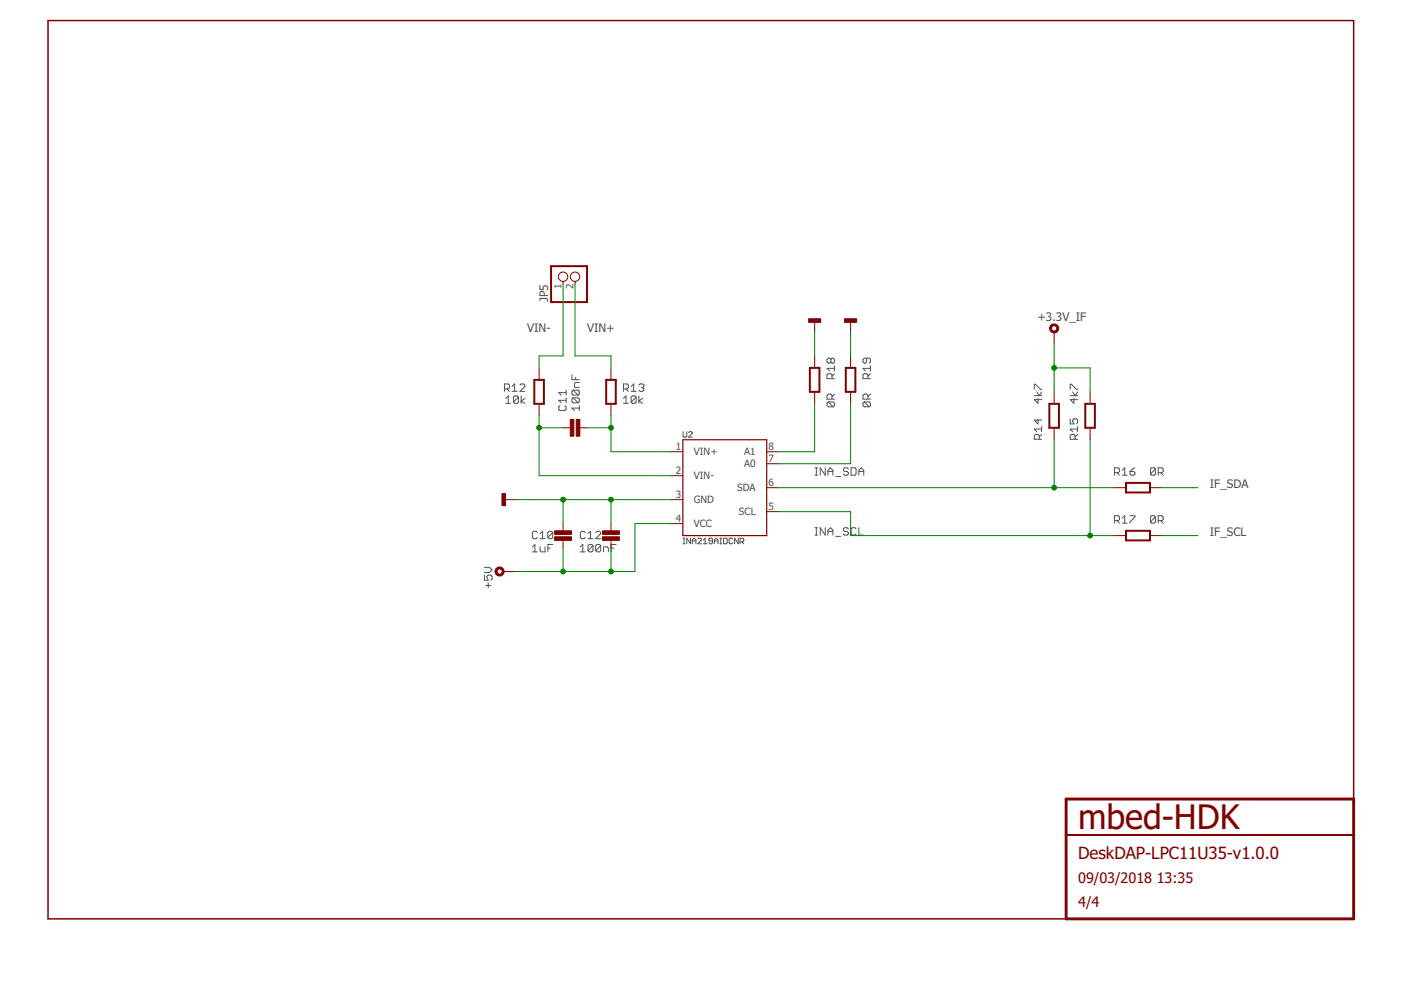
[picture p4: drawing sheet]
<svg xmlns="http://www.w3.org/2000/svg" width="297mm" height="210mm" viewBox="0 0 297 210" stroke-linecap="round" stroke-linejoin="round" font-family="sans-serif">
<g fill="none" stroke="#505050" stroke-width=".21">
<path d="M121.3 79.5v1h1.5M122 80v.5M176.1 76.2l-.2-.3h-.3l-.3 .3v.5l.3 .3h.3l.2-.3M176.1 76.2l.3-.3h.3l.2 .3v.5l-.2 .3h-.3l-.3-.3M176.1 76.2v.5M176.9 77.6v1M176.9 79.2l-.5 .6M176.9 78.1h-1.6l.6 .5M183.7 75.9v.8l-.2 .3h-.3l-.2-.3v-.5l.2-.3h1.1l.3 .3v.5l-.3 .3M184.6 77.6v1M184.6 78.1h-1.6l.5 .5M184.6 79.2l-.6 .6"/>
<path d="M107 82.5h.7l.3-.3v-.5l-.3-.3h-.7v1.6M107.2 85.5h1.1M107.2 84.5l.6-.6v1.6M107.5 82.5l.5 .5M108.6 83h1M108.6 81.9l.5-.5v1.6M109.9 84.2v1.1l-.3 .2h-.5l-.2-.2M109.9 84.2l-.3-.3h-.5l-.2 .3v1.1M109.9 84.2l-1 1.1M110.2 81.7l.3-.3h.5l.3 .3v.2l-1.1 1.1h1.1M110.5 83.9v1.6M111.3 84.5l-.8 .5 .8 .5"/>
<path d="M118.7 86l-.2 .3v.5l.2 .2h1.1l.2-.2v-.5l-.2-.3M120 82.7v1.1M120 84.3v1.1M120 84.9h-1.5l.5 .5M120 83.2h-1.5l.5 .6M121.5 82.7h1.1l.2 .3v.5l-.2 .3M121.5 84.3h1.1l.2 .3v.6l-.2 .2M121.5 84.3l-.2 .3v.6l.2 .2h1.1M121.5 82.7l-.2 .3v.5l.2 .3h1.1M121.5 84.3l1.1 1.1M121.5 82.7l1.1 1.1M122.8 86.5h-1.5l.5 .5"/>
<path d="M122.8 86v1M122.8 81.1h-.8l-.2 .2v.8h1M132.2 84.5l.5-.6v1.6M132.2 85.5h1M132.2 82.5h.8l.2-.3v-.5l-.2-.3h-.8v1.6M132.7 82.5l.5 .5M133.8 81.9l.5-.5v1.6M133.8 83h1.1M134.9 84.2v1.1l-.3 .2h-.5l-.3-.2M134.9 84.2l-.3-.3h-.5l-.3 .3v1.1M134.9 84.2l-1.1 1.1M135.4 83.9v1.6"/>
<path d="M135.4 81.7l.3-.3h.5l.3 .3v.2l-.3 .3M136 82.2h.2M136.2 84.5l-.8 .5 .8 .5M136.2 82.2l.3 .3v.2l-.3 .3h-.5l-.3-.3M144.8 91.5v1l.2 .2h.4l.2-.2v-1M146 91.7l.2-.2h.4l.2 .2v.2l-.8 .8h.8M172.8 99.2h.5M173.1 99.2v1.6M175 99.2v1.6l-1.1-1.6v1.6M175.5 100h1.1M175.6 85.2l-.3 .3v.5l.3 .3h1.1M175.6 85.2h1.1l.2 .3v.5l-.2 .3"/>
<path d="M175.6 85.2l1.1 1.1M176.4 80.3v-.8l-.3-.3h-.5l-.3 .3v.8h1.6M176.4 84.6v-.8l-.3-.2h-.5l-.3 .2v.8h1.6M176.9 83.6l-.5 .5M179.9 99.4l-.3-.2h-.5l-.3 .2v.3l.3 .3h.5l.3 .2v.3l-.3 .3h-.5l-.3-.3M180.4 99.2h.9l.2 .2v1.1l-.2 .3h-.9zM182.1 100h1M183.2 85.2l-.2 .3v.5l.2 .3h1.1M183.2 85.2h1.1l.3 .3v.5l-.3 .3M183.2 85.2l1.1 1.1M184 84.6v-.8l-.3-.2h-.5l-.2 .2v.8h1.6M184 80.3v-.8l-.3-.3h-.5l-.2 .3v.8h1.6"/>
<path d="M184.6 83.6l-.6 .5M219.3 83.9h1.6M219.3 82.5v-1h.2l1.1 1h.3M219.8 83.1l.5 .8 .6-.8M220.1 84.5v1l-.8-.8h1.6M220.1 88.8v1.1l-.8-.8h1.6M220.3 93.1v-.7l-.2-.3h-.6l-.2 .3v.7h1.6M220.9 92.1l-.6 .5M220.9 91h-1.6l.5 .5M220.9 90.4v1.1M226.9 83.9h1.6M226.9 82.5v-1h.3l1 1h.3"/>
<path d="M226.9 88.8v1.1h.8l-.3-.6v-.2l.3-.3h.5l.3 .3v.5l-.3 .3M227.4 83.1l.5 .8 .6-.8M227.7 84.5v1l-.8-.8h1.6M227.9 93.1v-.7l-.2-.3h-.5l-.3 .3v.7h1.6M228.5 91h-1.6l.5 .5M228.5 92.1l-.6 .5M228.5 90.4v1.1M237.9 99.7l.6-.5v1.6M239.6 100h.8l.2 .2v.3l-.2 .3h-.6l-.2-.3zM240.6 99.2l-.5 .2-.5 .6M245 99.4l-.3-.2h-.5l-.3 .2v1.1M245 99.4v1.1l-.3 .3h-.5l-.3-.3"/>
<path d="M245 99.4l-1.1 1.1M112.9 117h1M112.9 116l.5-.6v1.6M113.9 112.9l-.2-.3h-.6l-.2 .3v1.1l.2 .2h.6l.2-.2M114.5 116v.8l.3 .2h.8v-1M114.5 114.2h1.1M114.5 113.2l.5-.6v1.6M116.2 116.2h.5M117.2 115.4h-1v1.6M117.2 112.9l-.3-.3h-.5l-.2 .3v1.1M117.2 112.9v1.1l-.3 .2h-.5l-.2-.2M117.2 112.9l-1 1.1"/>
<path d="M123 116l.6-.6v1.6M123 117h1.1M124.1 112.9l-.3-.3h-.5l-.3 .3v1.1l.3 .2h.5l.3-.2M124.7 114.2h1M124.7 113.2l.5-.6v1.6M125.7 115.7v1.1l-.2 .2h-.6l-.2-.2M125.7 115.7l-.2-.3h-.6l-.2 .3v1.1M125.7 115.7l-1 1.1M126.3 112.9l.3-.3h.5l.3 .3v.3l-1.1 1h1.1M127.4 115.7v1.1l-.3 .2h-.5l-.3-.2M127.4 115.7l-.3-.3h-.5l-.3 .3v1.1M127.4 115.7l-1.1 1.1"/>
<path d="M128 117v-1h.7l.3 .2v.8M129.6 116.2h.5M130.6 115.4h-1v1.6M144.8 115.3h.4M144.8 114.1h.4M145 114.1v1.2M146.4 114.1v1.2l-.8-1.2v1.2M146.8 115.3v-.8l.4-.4 .4 .4v.8M146.8 114.7h.8M148 114.3l.1-.2h.4l.2 .2v.2l-.7 .8h.7M149.1 115.3h.8M149.1 114.5l.4-.4v1.2"/>
<path d="M151.1 114.7h-.6l-.2-.2 .2-.4h.4l.2 .2v.8l-.2 .2h-.4l-.2-.2M151.4 114.7h.8M151.4 115.3v-.8l.4-.4 .4 .4v.8M152.6 115.3h.4M152.6 114.1h.4M152.8 114.1v1.2M153.4 114.1h.6l.2 .2v.8l-.2 .2h-.6zM155.3 114.3l-.1-.2h-.4l-.2 .2v.8l.2 .2h.4l.1-.2M156.5 114.1v1.2l-.8-1.2v1.2M156.9 114.9h.6l.2-.2v-.4l-.2-.2h-.6v1.2M157.3 114.9l.4 .4M172.8 100.8h.5"/>
<path d="M172.8 113.5h.5M172.8 111.9h.5M173.1 111.9v1.6M175 111.9v1.6l-1.1-1.6v1.6M175.5 100.8v-1.1l.6-.5 .5 .5v1.1M175.5 113.5v-1.1l.6-.5 .5 .5v1.1M175.5 112.7h1.1M177.2 101h1M177.2 113.7h1M179.9 112.1l-.3-.2h-.5l-.3 .2v.3l.3 .3h.5l.3 .2v.3l-.3 .3h-.5l-.3-.3M181.5 112.1l-.2-.2h-.6l-.3 .2v1.1l.3 .3h.6l.2-.3M182.1 100.8v-1.1l.5-.5 .5 .5v1.1"/>
<path d="M182.1 111.9v1.6h1M236.3 100.2h.8l.2-.2v-.6l-.2-.2h-.8v1.6M236.3 110.4h.8l.2-.3v-.5l-.2-.3h-.8v1.6M236.8 100.2l.5 .6M236.8 110.4l.5 .5M237.9 100.8h1.1M237.9 110.9h1.1M237.9 109.9l.6-.6v1.6M239.6 109.3h1v.3l-1 1.1v.2M245 109.6l-.3-.3h-.5l-.3 .3v1.1M245 109.6v1.1l-.3 .2h-.5l-.3-.2M245 109.6l-1.1 1.1"/>
<path d="M245.6 100.2h.7l.3-.2v-.6l-.3-.2h-.7v1.6M245.6 110.4h.7l.3-.3v-.5l-.3-.3h-.7v1.6M246.1 100.2l.5 .6M246.1 110.4l.5 .5M102.7 121.9v1.1h.8l-.3-.5v-.3l.3-.3h.6l.2 .3v.5l-.2 .3M102.7 120.3h1.1l.5 .5-.5 .6h-1.1M103 124.1h1.1M103.5 123.6v1.1"/>
</g>
<path d="M287 169.4v-165h-276.8v190.4h215.8" fill="none" stroke="#800000" stroke-width=".32"/>
<path d="M226 169.4h61v25.4h-61z" fill="none" stroke="#800000" stroke-width=".61"/>
<path d="M116.8 56.4h7.7v7.7h-7.7zM171.7 78h2v5.1h-2zM179.3 78h2.1v5.1h-2.1zM113.3 80.5h2v5.1h-2zM128.5 80.5h2.1v5.1h-2.1zM222.5 85.6h2v5.1h-2zM230.1 85.6h2v5.1h-2zM238.7 102.4h5.1v2h-5.1zM238.7 112.5h5.1v2.1h-5.1zM226 177h61" fill="none" stroke="#800000" stroke-width=".42"/>
<g fill="none" stroke="#800000" stroke-width=".21">
<path d="M119.4 59.7v.5M121.9 59.7v.5M114.3 78v2.5M129.5 78v2.5M172.7 67.8v2.6M172.7 75.5v2.5M180.3 67.8v2.6M180.3 75.5v2.5M223.5 70.4v2.5M114.3 85.6v2.6M119.4 90.7h1.5M122.9 90.7h1.6"/>
<path d="M129.5 85.6v2.6M142.2 95.8h2.6M162.6 95.8h2.5M162.6 98.3h2.5M172.7 83.1v2.5M180.3 83.1v2.5M223.5 83.1v2.5M223.5 90.7v2.5M231.1 83.1v2.5M231.1 90.7v2.5M106.7 105.9h2.5M119.4 111v1.5"/>
<path d="M119.4 114.6v1.5M129.5 111v1.5M129.5 114.6v1.5M142.2 105.9h2.6M142.2 111h2.6M142.2 100.9h2.6M162.6 108.5h2.5M162.6 103.4h2.5M236.2 103.4h2.5M236.2 113.6h2.5M243.8 103.4h2.6M243.8 113.6h2.6"/>
<path d="M106.7 121.2h2.5"/>
<circle cx="119.4" cy="58.7" r=".99"/>
<circle cx="121.9" cy="58.7" r=".99"/>
</g>
<path d="M144.8 93.2h17.8v20.4h-17.8z" fill="none" stroke="#800000" stroke-width=".25"/>
<g fill="#800000" stroke="#800000" stroke-width=".21">
<path d="M105.2 120.6a.96 .96 0 0 1 1.5 0 .96 .96 0 0 1-.5 1.5 .96 .96 0 0 1-1.2-.9h.4a.56 .56 0 0 1 .8-.5 .56 .56 0 0 1 .1 .9 .56 .56 0 0 1-.9-.3v-.1h-.4z" fill-rule="evenodd"/>
<path d="M222.7 69a.96 .96 0 0 1 1.6 0 .96 .96 0 0 1-.5 1.5 .96 .96 0 0 1-1.3-.9h.4a.56 .56 0 0 1 .9-.4 .56 .56 0 0 1 .1 .9 .56 .56 0 0 1-.9-.3l-.1-.2h-.4z" fill-rule="evenodd"/>
</g>
<g fill="#800000" stroke="#800000" stroke-width=".21">
<path d="M106.4 104.7h.8v2.5h-.8z"/>
<path d="M127.8 112.5h3.5v.8h-3.5z"/>
<path d="M127.8 113.8h3.5v.8h-3.5z"/>
<path d="M179.1 67.6h2.5v.7h-2.5z"/>
<path d="M122.2 88.9h.7v3.6h-.7z"/>
<path d="M120.9 88.9h.8v3.6h-.8z"/>
<path d="M117.6 112.5h3.6v.8h-3.6z"/>
<path d="M117.6 113.8h3.6v.8h-3.6z"/>
<path d="M171.4 67.6h2.6v.7h-2.6z"/>
</g>
<g fill="none" stroke="#008000" stroke-width=".21">
<path d="M119.4 60.2v15.3h-5.1v2.5M121.9 60.2v15.3h7.6v2.5M172.7 70.4v5.1M180.3 70.4v5.1M223.5 72.9v10.2M223.5 78h7.6v5.1M114.3 88.2v12.7h27.9M114.3 90.7h5.1M124.5 90.7h5M129.5 88.2v7.6h12.7M172.7 85.6v10.2h-7.6M180.3 85.6v12.7h-15.2"/>
<path d="M223.5 93.2v10.2M231.1 93.2v20.4M109.2 105.9h33M119.4 105.9v5.1M119.4 116.1v5.1M129.5 105.9v5.1M129.5 116.1v5.1M142.2 111h-7.6v10.2h-25.4M165.1 108.5h15.2v5.1h55.9M165.1 103.4h71.1M246.4 103.4h7.6M246.4 113.6h7.6"/>
</g>
<g fill="#008000" stroke="#008000" stroke-width=".21">
<circle cx="119.4" cy="105.9" r=".51"/>
<circle cx="129.5" cy="105.9" r=".51"/>
<circle cx="119.4" cy="121.2" r=".51"/>
<circle cx="129.5" cy="121.2" r=".51"/>
<circle cx="114.3" cy="90.7" r=".51"/>
<circle cx="129.5" cy="90.7" r=".51"/>
<circle cx="223.5" cy="103.4" r=".51"/>
<circle cx="231.1" cy="113.6" r=".51"/>
<circle cx="223.5" cy="78" r=".51"/>
</g>
<text font-size="7.2" fill="#800000" x="228.6" y="175.8">mbed-HDK</text>
<text font-size="3.6" fill="#800000" x="228.6" y="182.1">DeskDAP-LPC11U35-v1.0.0</text>
<g font-size="3.1" fill="#800000">
<text x="228.6" y="187.2">09/03/2018</text>
<text x="245.2" y="187.2">13:35</text>
<text x="228.6" y="192.3">4/4</text>
</g>
<g font-size="2.5" fill="#505050">
<text x="116.2" y="64" transform="rotate(-90 116.2 64)">JP5</text>
<text x="111.8" y="70.4">VIN-</text>
<text x="124.5" y="70.4">VIN+</text>
<text x="219.9" y="68.1">+3.3V_IF</text>
<text x="256.5" y="103.4">IF_SDA</text>
<text x="256.5" y="113.6">IF_SCL</text>
</g>
<g font-size="2.1" fill="#505050">
<text x="119" y="61.2" transform="rotate(-90 119 61.2)">1</text>
<text x="121.6" y="61.2" transform="rotate(-90 121.6 61.2)">2</text>
<text x="143.3" y="95.4">1</text>
<text x="162.9" y="95.4">8</text>
<text x="143.3" y="100.5">2</text>
<text x="147.1" y="96.5">VIN+</text>
<text x="147.1" y="101.6">VIN-</text>
<text x="157.8" y="99.1">A0</text>
<text x="157.8" y="96.5">A1</text>
<text x="162.9" y="98">7</text>
<text x="143.3" y="105.6">3</text>
<text x="147.1" y="106.7">GND</text>
<text x="156.3" y="104.2">SDA</text>
<text x="162.9" y="103">6</text>
<text x="143.3" y="110.7">4</text>
<text x="147.1" y="111.8">VCC</text>
<text x="156.7" y="109.2">SCL</text>
<text x="162.9" y="108.1">5</text>
</g>
</svg>
